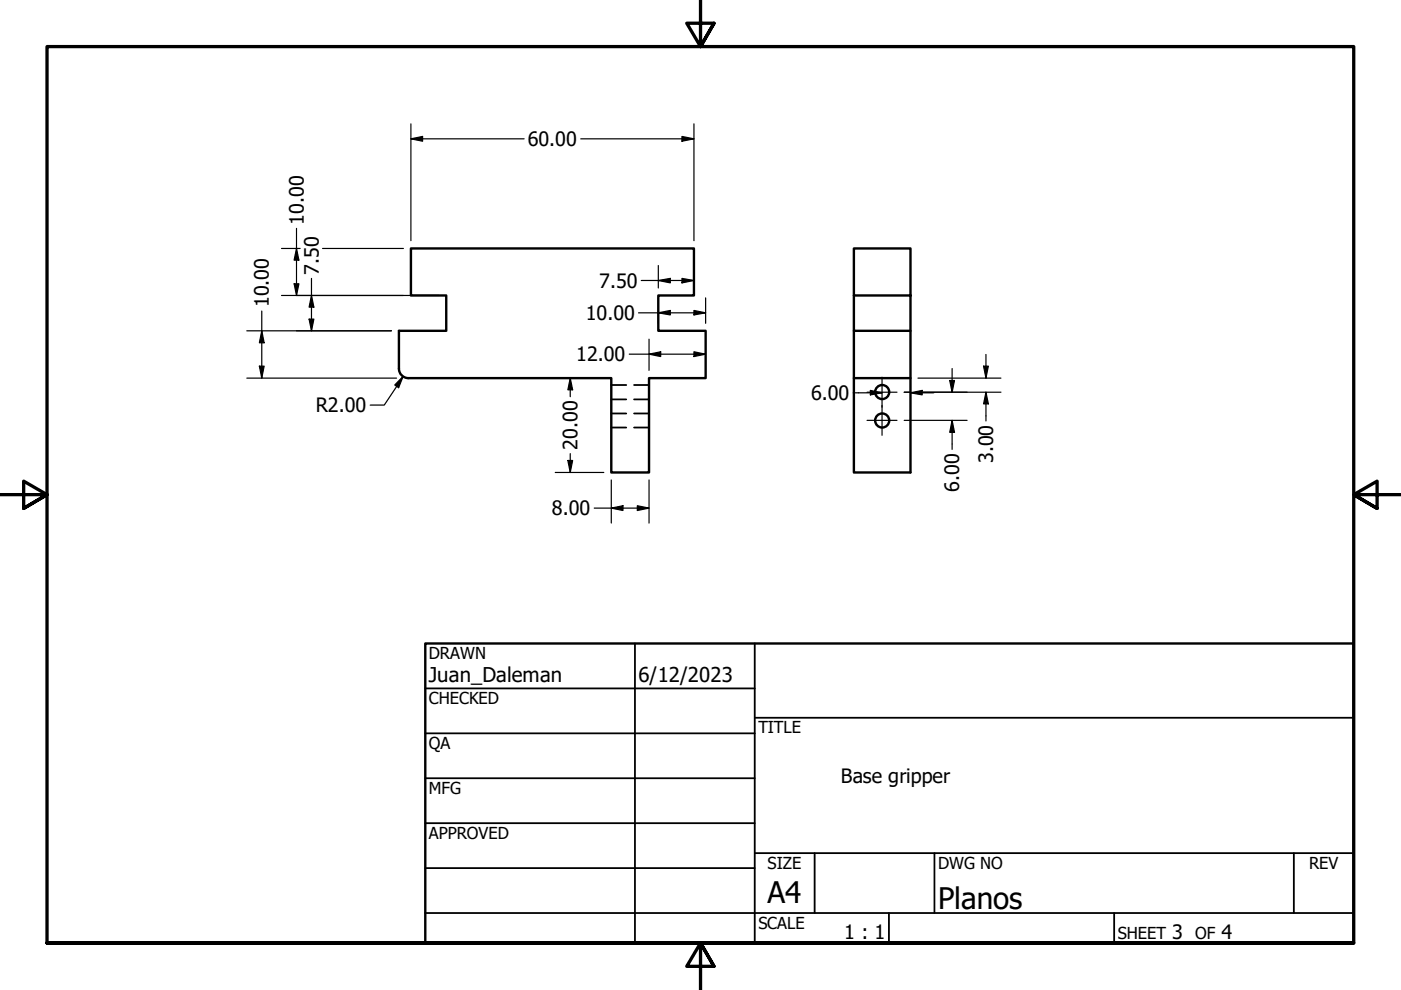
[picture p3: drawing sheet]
<svg xmlns="http://www.w3.org/2000/svg" width="297mm" height="210mm" viewBox="0 0 297 210" stroke-linecap="round" stroke-linejoin="round" font-family="sans-serif">
<!-- layer: Hidden (ANSI) -->
<path d="M129.6 84.7h3.2M129.6 81.6h3.2M129.6 90.6h3.2M129.6 87.7h3.2M134.4 84.7h3.2M134.4 81.6h3.2M134.4 90.6h3.2M134.4 87.7h3.2" fill="none" stroke="#000" stroke-width=".38"/>
<!-- layer: Visible (ANSI) -->
<g fill="none" stroke="#000" stroke-width=".51">
<path d="M84.6 78.2a2 2 0 0 0 2 2M84.6 78.1v-8h10v-7.5h-7.5v-9.9h60v9.9h-7.5v7.5h10v10.1h-12v20h-8v-20h-43M181 62.6v7.5h12M181 70.1v10.1h12M193 62.6h-12v-9.9h12v47.5h-12v-20"/>
<circle cx="187" cy="83.1" r="1.49"/>
<circle cx="187" cy="89.2" r="1.49"/>
</g>
<!-- layer: Border (ANSI) -->
<path d="M148.5 -.1v10l-2.9-5h5.8l-2.9 5 2.9-5M0 104.9h10l-5-2.9v5.8l5-2.9-5 2.9M297 104.9h-10l5-2.9v5.8l-5-2.9 5 2.9M10 199.9v-190h277v190h-277h277M151.4 204.9l-2.9-5 2.9 5h-5.8l2.9-5v10" fill="none" stroke="#000" stroke-width=".7"/>
<!-- layer: Title (ANSI) -->
<g fill="none" stroke="#000" stroke-width=".38">
<path d="M134.6 136.4v63.5M160 136.4v63.5M90.2 146h69.8M90.2 155.5h69.8M160 152.2h127M90.2 165h69.8M90.2 174.5h69.8M90.2 193.6h196.8M90.2 184.1h69.8M160 180.9h127M172.7 180.9v12.7M188.5 193.6v6.3"/>
<path d="M198.1 180.9v12.7M236.2 193.6v6.3M274.3 180.9v12.7"/>
</g>
<path d="M90.2 136.4h196.8v63.5h-196.8z" fill="none" stroke="#000" stroke-width=".51"/>
<!-- layer: Center Mark (ANSI) -->
<path d="M187 80v6.3M183.8 83.2h6.4M183.8 89.1h6.4M187 86v6.3" fill="none" stroke="#000" stroke-width=".25"/>
<!-- layer: Dimension (ANSI) -->
<g fill="none" stroke="#000" stroke-width=".25">
<path d="M87.1 29.4l2.5-.5v1zM87.1 29.4h24M87.1 26.3v24.7M123.1 29.4h24M144.6 28.9l2.5 .5-2.5 .5zM147.1 26.3v24.7M59.7 52.7h3.9M62.9 52.7l.5 2.5h-1zM62.9 48.4v14.2M66 59v11.1M68.4 52.7h17.1M136 59.5h11.1"/>
<path d="M139.6 59.5l2.5-.5v1zM139.6 56.3v4.8M144.6 59l2.5 .5-2.5 .5zM52.3 70.1h30.7M55 77.6h1l-.5 2.6zM55.5 70.1l.5 2.6h-1zM55.5 65.9v14.3M59.7 62.6h33.3M62.4 60.2h1l-.5 2.4zM65.5 67.7h1l-.5 2.4zM66 62.6l.5 2.5h-1zM85.5 79.8l-1 2.4-.8-.6z"/>
<path d="M85.5 79.8l-4 6.1h-3M133.4 75.1h16.2M135.4 66.3h14.2M137.6 75.1l2.5-.5v1zM137.6 71.9v6.6M139.6 66.3l2.5-.5v1zM139.6 63.2v5.4M147.1 65.8l2.5 .5-2.5 .5zM147.1 74.6l2.5 .5-2.5 .5zM149.6 63.2v5.4M201.9 78.1v5.1M208.5 77.6h1l-.5 2.6z"/>
<path d="M209 75.2v5M52.3 80.2h31.8M120.4 97.6h1l-.5 2.6zM120.9 80.2l.5 2.4h-1zM120.9 80.2v3.9M120.9 96.2v4M180.9 83.3h6.1M184.5 82.8l2.5 .5-2.5 .4zM191.7 83.2h1.4M191.7 89.1h13.3M193 83.3l2.5-.5v.9zM193 83.3h5"/>
<path d="M194.6 80.2h17.6M195.4 83.2h16.8M201.4 80.7h1l-.5 2.5zM201.9 89.1l.5 2.6h-1zM201.9 89.1v6.2M209 83.2l.5 2.4h-1zM209 83.2v6.1M117.7 100.2h10.3M126 107.7h11.6M129.6 107.7l2.5-.5v1zM129.6 101.8v9.1M135.1 107.2l2.5 .5-2.5 .5z"/>
<path d="M137.6 101.8v9.1"/>
</g>
<g fill="#000">
<path d="M87.1 29.4l2.5-.5v1zM144.6 28.9l2.5 .5-2.5 .5zM62.9 52.7l.5 2.5h-1zM139.6 59.5l2.5-.5v1zM144.6 59l2.5 .5-2.5 .5zM55 77.6h1l-.5 2.6zM55.5 70.1l.5 2.6h-1zM62.4 60.2h1l-.5 2.4zM65.5 67.7h1l-.5 2.4zM66 62.6l.5 2.5h-1zM137.6 75.1l2.5-.5v1zM139.6 66.3l2.5-.5v1z"/>
<path d="M147.1 65.8l2.5 .5-2.5 .5zM147.1 74.6l2.5 .5-2.5 .5zM208.5 77.6h1l-.5 2.6zM85.5 79.8l-1 2.4-.8-.6zM120.4 97.6h1l-.5 2.6zM120.9 80.2l.5 2.4h-1zM184.5 82.8l2.5 .5-2.5 .4zM193 83.3l2.5-.5v.9zM201.4 80.7h1l-.5 2.5zM201.9 89.1l.5 2.6h-1zM209 83.2l.5 2.4h-1zM129.6 107.7l2.5-.5v1z"/>
<path d="M135.1 107.2l2.5 .5-2.5 .5z"/>
</g>
<g font-size="6.3">
<text x="162.8" y="191.4">A4</text>
<text x="198.9" y="192.7">Planos</text>
</g>
<g font-size="4.3">
<text x="90.9" y="144.5">Juan_Daleman</text>
<text x="135.4" y="144.5">6/12/2023</text>
</g>
<g font-size="4.2">
<text x="111.9" y="31">60.00</text>
<text x="64.4" y="47.7" transform="rotate(-90 64.4 47.7)">10.00</text>
<text x="67.6" y="58.2" transform="rotate(-90 67.6 58.2)">7.50</text>
<text x="57" y="65.1" transform="rotate(-90 57 65.1)">10.00</text>
<text x="127.1" y="61">7.50</text>
<text x="124.2" y="67.9">10.00</text>
<text x="122.2" y="76.6">12.00</text>
<text x="66.9" y="87.4">R2.00</text>
<text x="172" y="84.8">6.00</text>
<text x="122.4" y="95.3" transform="rotate(-90 122.4 95.3)">20.00</text>
<text x="210.6" y="98.2" transform="rotate(-90 210.6 98.2)">3.00</text>
<text x="203.4" y="104.2" transform="rotate(-90 203.4 104.2)">6.00</text>
<text x="117" y="109.3">8.00</text>
<text x="178.3" y="166">Base gripper</text>
<text x="179" y="199.2">1 : 1</text>
<text x="248.5" y="199.1">3</text>
<text x="259" y="199.1">4</text>
</g>
<g font-size="3.5">
<text x="90.9" y="139.7">DRAWN</text>
<text x="90.9" y="149.3">CHECKED</text>
<text x="160.8" y="155.5">TITLE</text>
<text x="90.9" y="158.8">QA</text>
<text x="90.9" y="168.3">MFG</text>
<text x="90.9" y="177.8">APPROVED</text>
<text x="162.8" y="184.2">SIZE</text>
<text x="198.9" y="184.2">DWG NO</text>
<text x="277.6" y="184.2">REV</text>
<text x="160.8" y="196.9">SCALE</text>
<text x="237" y="199.1">SHEET</text>
<text x="253.4" y="199.1">OF</text>
</g>
</svg>
